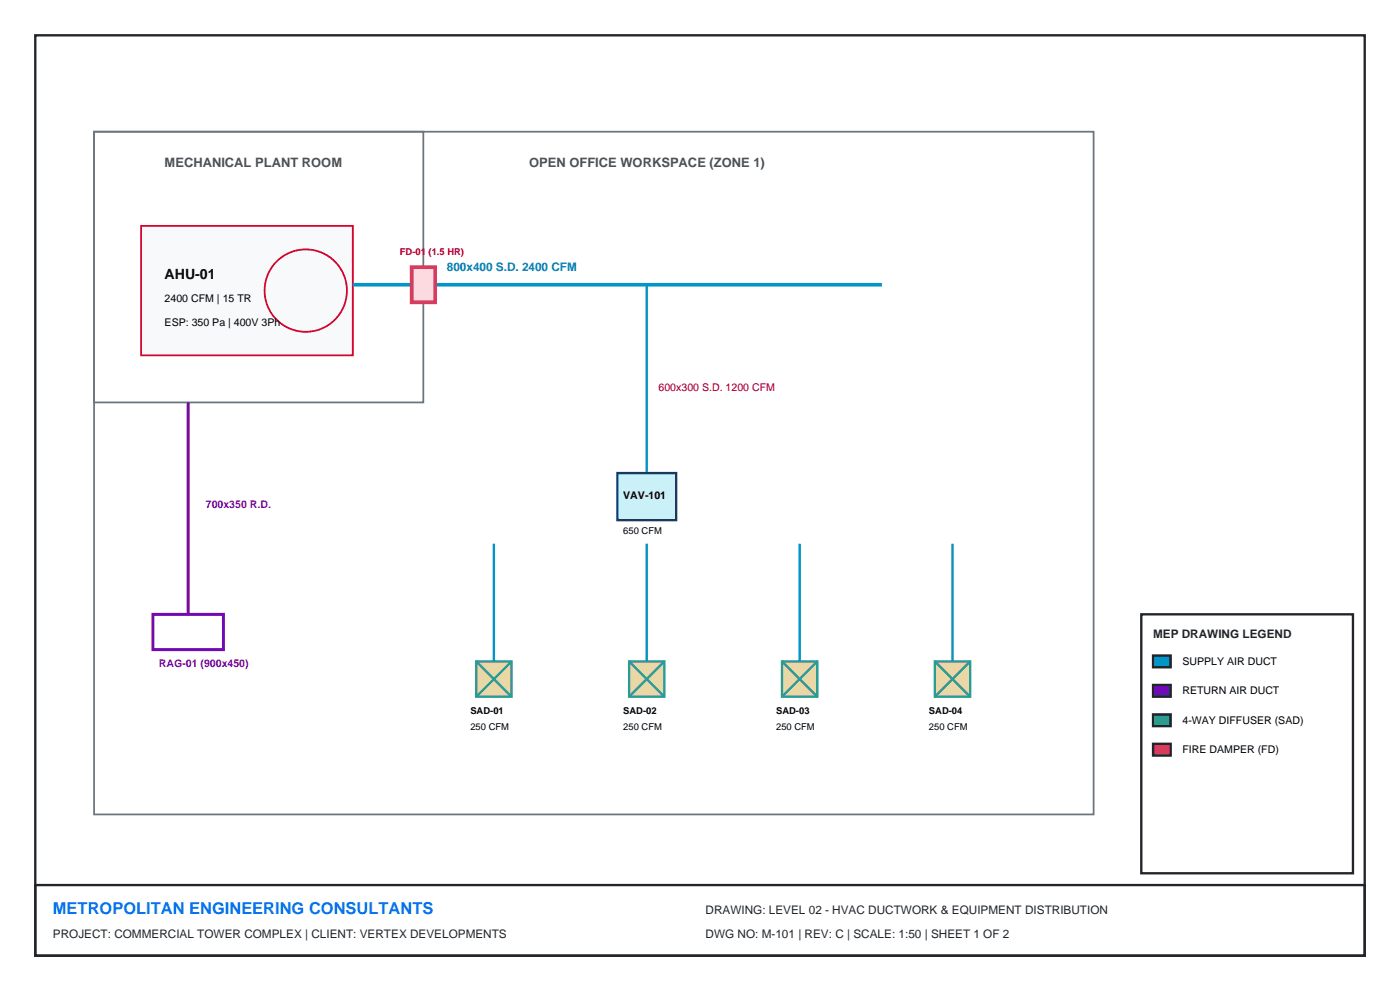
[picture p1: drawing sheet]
<svg xmlns="http://www.w3.org/2000/svg" width="420mm" height="297mm" viewBox="0 0 420 297" stroke-linecap="round" stroke-linejoin="round" font-family="sans-serif">
<path d="M10.6 10.6h398.8v275.8h-398.8zM342.4 184.1h63.5v77.6h-63.5zM10.6 265.3h398.8v21.1h-398.8z" fill="none" stroke="#212529" stroke-width=".71" stroke-linecap="butt"/>
<path d="M345.9 196.5h5.3v3.5h-5.3z" fill-rule="evenodd" fill="#0096c7" stroke="#212529" stroke-width=".71" stroke-linecap="butt"/>
<path d="M345.9 205.3h5.3v3.5h-5.3z" fill-rule="evenodd" fill="#7209b7" stroke="#212529" stroke-width=".71" stroke-linecap="butt"/>
<path d="M345.9 214.1h5.3v3.5h-5.3z" fill-rule="evenodd" fill="#2a9d8f" stroke="#212529" stroke-width=".71" stroke-linecap="butt"/>
<path d="M345.9 222.9h5.3v3.5h-5.3z" fill-rule="evenodd" fill="#e63946" stroke="#212529" stroke-width=".71" stroke-linecap="butt"/>
<path d="M28.2 39.5h299.9v204.6h-299.9zM28.2 39.5h98.8v81.1h-98.8z" fill="none" stroke="#6c757d" stroke-width=".53"/>
<path d="M42.3 67.7h63.5v38.8h-63.5z" fill-rule="evenodd" fill="#f8f9fa" stroke="#d90429" stroke-width=".53"/>
<circle cx="91.7" cy="87.1" r="12.3" fill="none" stroke="#d90429" stroke-width=".53"/>
<path d="M105.8 85.3h158.8" fill="none" stroke="#0096c7" stroke-width="1.1" stroke-linecap="butt"/>
<path d="M123.5 80h7v10.6h-7z" fill-rule="evenodd" fill="#ffccd5" stroke="#e63946" stroke-width="1.1" stroke-linecap="butt"/>
<path d="M194 85.3v56.5" fill="none" stroke="#0096c7" stroke-width=".71" stroke-linecap="butt"/>
<path d="M185.2 141.8h17.6v14.1h-17.6z" fill-rule="evenodd" fill="#caf0f8" stroke="#023e8a" stroke-width=".71" stroke-linecap="butt"/>
<path d="M142.9 198.2h10.6v10.6h-10.6z" fill-rule="evenodd" fill="#e9d8a6" stroke="#2a9d8f" stroke-width=".71" stroke-linecap="butt"/>
<path d="M142.9 198.2l10.6 10.6M153.5 198.2l-10.6 10.6" fill="none" stroke="#2a9d8f" stroke-width=".71" stroke-linecap="butt"/>
<path d="M148.2 162.9v35.3" fill="none" stroke="#0096c7" stroke-width=".71" stroke-linecap="butt"/>
<path d="M188.7 198.2h10.6v10.6h-10.6z" fill-rule="evenodd" fill="#e9d8a6" stroke="#2a9d8f" stroke-width=".71" stroke-linecap="butt"/>
<path d="M188.7 198.2l10.6 10.6M199.3 198.2l-10.6 10.6" fill="none" stroke="#2a9d8f" stroke-width=".71" stroke-linecap="butt"/>
<path d="M194 162.9v35.3" fill="none" stroke="#0096c7" stroke-width=".71" stroke-linecap="butt"/>
<path d="M234.6 198.2h10.6v10.6h-10.6z" fill-rule="evenodd" fill="#e9d8a6" stroke="#2a9d8f" stroke-width=".71" stroke-linecap="butt"/>
<path d="M234.6 198.2l10.6 10.6M245.2 198.2l-10.6 10.6" fill="none" stroke="#2a9d8f" stroke-width=".71" stroke-linecap="butt"/>
<path d="M239.9 162.9v35.3" fill="none" stroke="#0096c7" stroke-width=".71" stroke-linecap="butt"/>
<path d="M280.5 198.2h10.5v10.6h-10.5z" fill-rule="evenodd" fill="#e9d8a6" stroke="#2a9d8f" stroke-width=".71" stroke-linecap="butt"/>
<path d="M280.5 198.2l10.5 10.6M291 198.2l-10.5 10.6" fill="none" stroke="#2a9d8f" stroke-width=".71" stroke-linecap="butt"/>
<path d="M285.8 162.9v35.3" fill="none" stroke="#0096c7" stroke-width=".71" stroke-linecap="butt"/>
<path d="M56.4 120.6v63.5M45.9 184.1h21.1v10.6h-21.1z" fill="none" stroke="#7209b7" stroke-width=".88" stroke-linecap="butt"/>
<text font-size="4.9" fill="#0d6efd" x="15.9" y="274.1">METROPOLITAN ENGINEERING CONSULTANTS</text>
<text font-size="4.2" x="49.4" y="83.6">AHU-01</text>
<g font-size="3.9" fill="#495057">
<text x="49.4" y="50.1">MECHANICAL PLANT ROOM</text>
<text x="158.7" y="50.1">OPEN OFFICE WORKSPACE (ZONE 1)</text>
</g>
<text font-size="3.5" fill="#0077b6" x="134.1" y="81.1">800x400 S.D. 2400 CFM</text>
<g font-size="3.5" fill="#212529">
<text x="345.9" y="191.2">MEP DRAWING LEGEND</text>
<text x="211.7" y="274.1">DRAWING: LEVEL 02 - HVAC DUCTWORK &amp; EQUIPMENT DISTRIBUTION</text>
<text x="15.9" y="281.1">PROJECT: COMMERCIAL TOWER COMPLEX | CLIENT: VERTEX DEVELOPMENTS</text>
<text x="211.7" y="281.1">DWG NO: M-101 | REV: C | SCALE: 1:50 | SHEET 1 OF 2</text>
</g>
<g font-size="3.2">
<text x="49.4" y="90.6">2400 CFM | 15 TR</text>
<text x="49.4" y="97.7">ESP: 350 Pa | 400V 3Ph</text>
<text x="187" y="149.5">VAV-101</text>
<text x="354.7" y="199.3">SUPPLY AIR DUCT</text>
<text x="354.7" y="208.1">RETURN AIR DUCT</text>
<text x="354.7" y="216.9">4-WAY DIFFUSER (SAD)</text>
<text x="354.7" y="225.7">FIRE DAMPER (FD)</text>
</g>
<text font-size="3.2" fill="#9d0208" x="197.6" y="117.1">600x300 S.D. 1200 CFM</text>
<g font-size="3.2" fill="#7209b7">
<text x="61.7" y="152.4">700x350 R.D.</text>
<text x="47.6" y="200">RAG-01 (900x450)</text>
</g>
<text font-size="2.8" fill="#9d0208" x="119.9" y="76.5">FD-01 (1.5 HR)</text>
<g font-size="2.8">
<text x="187" y="160.1">650 CFM</text>
<text x="141.1" y="214.1">SAD-01</text>
<text x="187" y="214.1">SAD-02</text>
<text x="232.8" y="214.1">SAD-03</text>
<text x="278.7" y="214.1">SAD-04</text>
<text x="141.1" y="218.7">250 CFM</text>
<text x="187" y="218.7">250 CFM</text>
<text x="232.8" y="218.7">250 CFM</text>
<text x="278.7" y="218.7">250 CFM</text>
</g>
</svg>
